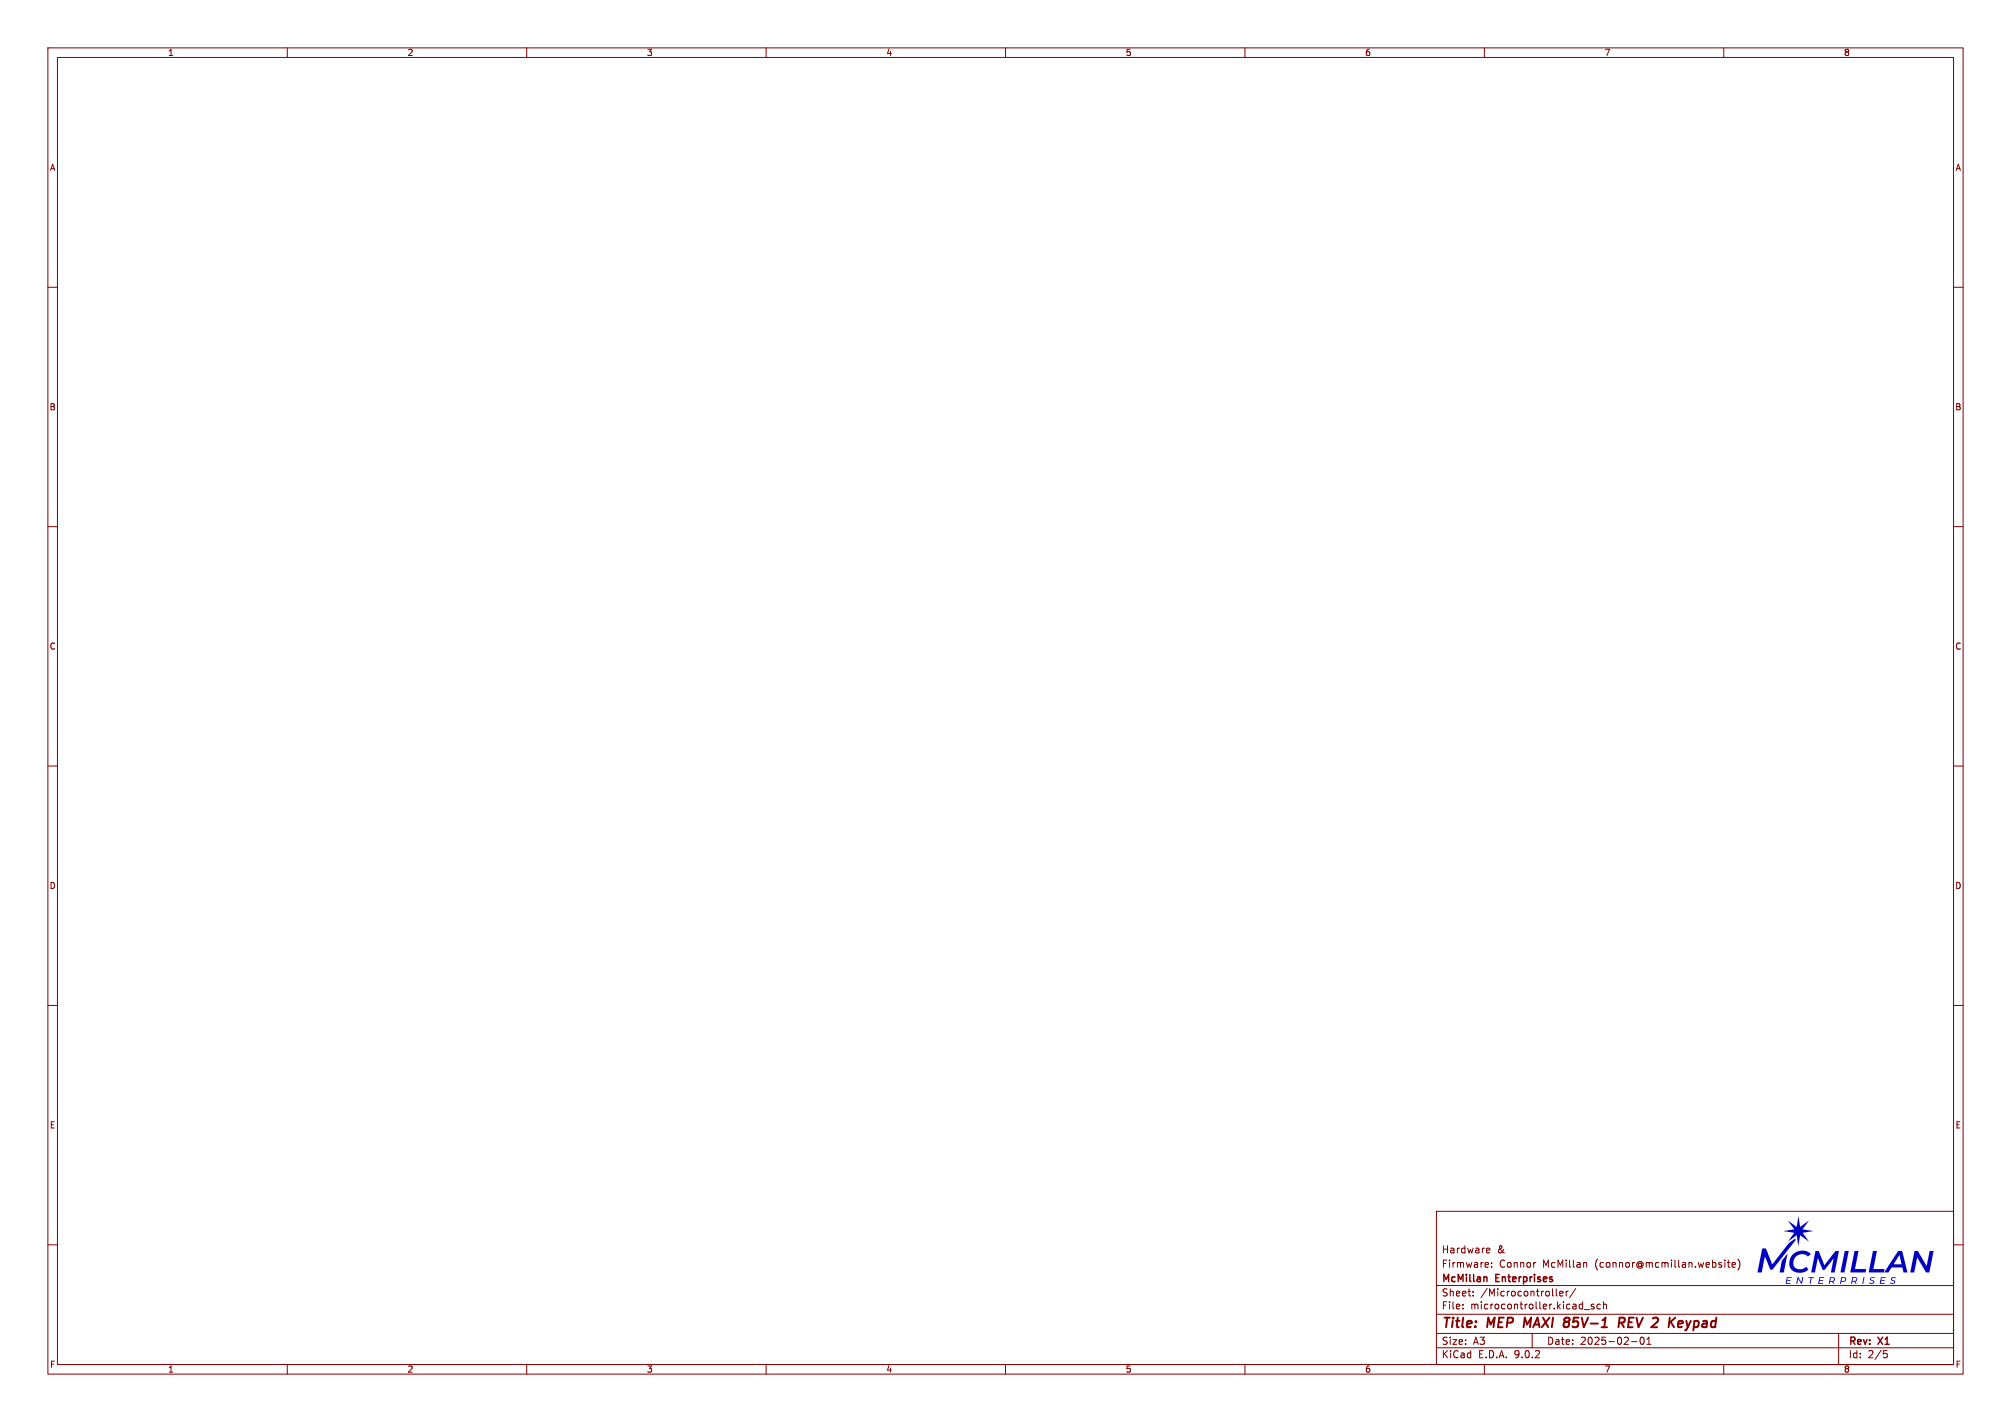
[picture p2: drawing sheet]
<svg xmlns="http://www.w3.org/2000/svg" width="420mm" height="297mm" viewBox="0 0 420 297" stroke-linecap="round" stroke-linejoin="round" font-family="sans-serif">
<g fill="none" stroke="#840000" stroke-width=".21">
<path d="M10 10h400v277h-400zM12 12h396v273h-396zM60 10v2M110 10v2M160 10v2M210 10v2M260 10v2M310 10v2M360 10v2M10 60h2M408 60h2M10 110h2"/>
<path d="M408 110h2M10 160h2M408 160h2M10 210h2M408 210h2M300 253h108v32h-108zM10 260h2M300 278.5h108M300 274.5h108M300 268.5h108M305.5 273.2v.2M305.5 272.5v.1"/>
<path d="M307.7 270.5v.2M307.7 269.8v.1M310.7 260.7l.4 .1 .1 .2-.8 .2M310.8 263.8l.1 .2-.7 .2M311.1 261.6l-.4 .1M311.5 264.5v.2M311.5 263.8v.1M320 278.5v3M320.6 263.7h.1M325 269.2v1.3l.2 .2M325.7 270.2l.7-.2v-.2l-.5-.1-.2 .2 .1 .7h.6M327.1 269.7v1"/>
<path d="M327.5 269.7l-.4 .3M329.1 269.1l-1.3 1.9M330.9 273.5h1.1M330.9 263.7l.5 .2v.8M332.9 272.5l-.4-.1-.2 .2 .1 .2 .5 .2v.3h-.6M334.2 272.5l-.4-.1-.3 .3 .2 .6h.5M334.9 272.5l.2-.1 .3 .1 .1 .9M334.9 271.9v1.5M342.7 279.4l.2-.1a.8 .8 0 0 1 .5 .7 .8 .8 0 0 1-.5 .8l-.2-.2-.2-.4zM343.9 279.7l.5-.4v1.5M360.2 263.2v.1M360.2 263.7v1"/>
<path d="M360.7 263.7h.6M360.9 263.2v1.3l.4 .2M361.7 264.2l.7-.2v-.2l-.5-.1-.2 .2 .1 .7h.6M362.9 263a1.72 1.72 0 0 1 0 2.3M384 278.5v6.5M408 260h2M60 285v2M110 285v2M160 285v2M210 285v2M260 285v2M300 281.5h108"/>
<path d="M310 285v2M340.7 280.2h1.2M343.9 280.8h.9M360 285v2M393.4 282.1h.7M393.5 282.7h.4l.3 .2-.2 .6-.5 .1"/>
</g>
<path d="M318.4 275.2l-.2 2M327 276.1h.4M327.1 275.2h.4M327.4 276.1l.2 .1M327.5 277l-.3 .2M327.6 276l-.2 .1M338.1 276.3h.8l.3-.2a.51 .51 0 0 0-.2-.9h-.7l-.3 2M338.6 276.3l.5 .9M350.8 275.9l.6 .1v.3l-.9 .2M351.3 277.1l-.6 .1" fill="none" stroke="#840000" stroke-width=".4"/>
<path d="M310.3 266.7l.2 .2v.8" fill="none" stroke="#840000" stroke-width=".3"/>
<g fill="#0000c2">
<path d="M373.3 261.8l-.8 4h-.9l.5-2.5z"/>
<path d="M372.7 260.7l-2.6 3.4z"/>
<path d="M373.4 254.9l1.8 1.4 .4-2.3 .3 2.3 1.9-1.4-1.3 1.9 2.2 .3-2.2 .4 1.3 1.8-1.9-1.3-.3 2.3-.4-2.3-1.8 1.3 1.3-1.8-2.2-.4 2.2-.3z"/>
<path d="M368 260.7h.8l1.3 3.4 3.5-4.5 1.4-.9v.3l-4.8 6.2h-.5l-1.1-2.8-.7 3.4h-.9z"/>
<path d="M373.2 266.7h1l-.1 .2h-.8v.4h.7l-.1 .2h-.7l-.1 .5h.9l-.1 .1h-1z"/>
<path d="M375.4 266.7h.2l.6 1.1 .2-1.1h.2l-.3 1.4h-.1l-.7-1-.2 1h-.2z"/>
<path d="M377.7 266.7h1.2l-.1 .2h-.4l-.3 1.2h-.2l.3-1.2h-.5z"/>
<path d="M374.4 262a2.63 2.63 0 0 1 3.8 0l-.6 .5-.5-.4-.7-.2a1.7 1.7 0 0 0-1.7 1.1 1.7 1.7 0 0 0 .5 2l1.1 .1 .9-.5 .5 .5a2.27 2.27 0 0 1-2.5 .7 2.27 2.27 0 0 1-1.5-2l.2-.9z"/>
<path d="M379.1 261.3h.7l1.2 3 2.3-3h.8l-.9 4.5h-.8l.6-3-2 2.5h-.3l-1.1-2.5-.6 3h-.8z"/>
<path d="M385.3 261.3h.8l-.9 4.5h-.8z"/>
<path d="M380 266.7h1l-.1 .2h-.8v.4h.7l-.1 .2h-.7l-.1 .5h.9l-.1 .1h-1z"/>
<path d="M382.2 266.7l.7 .1 .3 .1v.5l-.4 .3 .3 .4h-.2l-.3-.4h-.4l-.1 .4h-.2l.2-.6h.7l.2-.2-.1-.3-.5-.1-.1 .6h-.2z"/>
<path d="M384.6 266.7l.8 .1 .2 .5-.3 .4h-.7l-.1 .4h-.2l.1-.6h.7l.3-.2-.1-.3-.6-.1-.1 .6h-.2z"/>
<path d="M387.3 261.3h.9l-.8 3.8h2.3l-.1 .7h-3.2z"/>
<path d="M391.2 261.3h.8l-.8 3.8h2.4l-.2 .7h-3.1z"/>
<path d="M386.9 266.7l.6 .1 .3 .1v.5l-.3 .3 .2 .4h-.2l-.2-.4h-.4l-.1 .4h-.2l.1-.6h.7l.3-.2-.1-.3-.6-.1-.1 .6h-.2z"/>
<path d="M389.2 266.7h.2l-.3 1.4h-.2z"/>
<path d="M390.7 266.9l.4-.2 .5 .1-.1 .2-.5-.1-.3 .2 .1 .2 .6 .3v.3l-.2 .2h-.5l-.4-.1 .1-.2 .5 .2 .3-.2v-.2l-.6-.3z"/>
<path d="M396.4 261.3h.9l1.1 4.5h-.9l-.2-1.1h-2.3l-.6 1.1h-.9l1.1-1.7h2.5l-.4-2-1.2 2h-.9z"/>
<path d="M399.8 261.3h.7l1.9 3.1 .6-3.1h.8l-.9 4.5h-.7l-1.8-3.2-.6 3.2h-.9z"/>
<path d="M392.8 266.7h1v.2h-.8l-.1 .4h.7v.2h-.7l-.1 .5h.8v.1h-1z"/>
<path d="M395 266.9l.4-.2 .5 .1-.1 .2-.4-.1-.3 .2 .1 .2 .6 .3v.3l-.2 .2h-.5l-.4-.1 .1-.2 .5 .2 .3-.2-.1-.2-.6-.3z"/>
</g>
<g font-size="2.8" fill="#840000">
<text x="301" y="277.9">Title:</text>
<text x="310.6" y="277.9">MEP</text>
<text x="319.1" y="277.9">MAXI</text>
<text x="328.2" y="277.9">85V-1</text>
<text x="340.5" y="277.9">REV 2</text>
<text x="352.6" y="277.9">Keypad</text>
</g>
<g font-size="2.1" fill="#840000">
<text x="301" y="262">Hardware</text>
<text x="312.6" y="262">&amp;</text>
<text x="301" y="268.2">McMillan</text>
<text x="301" y="265">Firmware:</text>
<text x="312.4" y="268.2">Enterprises</text>
<text x="313.1" y="265">Connor</text>
<text x="322.2" y="265">McMillan</text>
<text x="333.2" y="265">(connor@mcmillan.website)</text>
<text x="301" y="273.7">File:</text>
<text x="301" y="271">Sheet:</text>
<text x="307.1" y="273.7">microcontroller.kicad_sch</text>
<text x="309.2" y="271">/Microcontroller/</text>
<text x="301" y="281.1">Size:</text>
<text x="307.6" y="281.1">A3</text>
<text x="323" y="281.1">Date:</text>
<text x="330" y="281.1">2025-02-01</text>
<text x="386" y="281.3">Rev:</text>
<text x="392.4" y="281.3">X1</text>
<text x="301" y="283.9">KiCad</text>
<text x="308.7" y="283.9">E.D.A.</text>
<text x="316.3" y="283.9">9.0.2</text>
<text x="386" y="283.9">Id:</text>
<text x="390.1" y="283.9">2/5</text>
</g>
<g font-size="1.8" fill="#840000">
<text x="35" y="11.9">1</text>
<text x="85" y="11.9">2</text>
<text x="135" y="11.9">3</text>
<text x="185" y="11.9">4</text>
<text x="235" y="11.9">5</text>
<text x="285" y="11.9">6</text>
<text x="335" y="11.9">7</text>
<text x="385" y="11.9">8</text>
<text x="10.3" y="35.9">A</text>
<text x="408.3" y="35.9">A</text>
<text x="10.3" y="85.9">B</text>
<text x="408.2" y="85.9">B</text>
<text x="10.3" y="135.9">C</text>
<text x="408.2" y="135.9">C</text>
<text x="10.3" y="185.9">D</text>
<text x="408.2" y="185.9">D</text>
<text x="10.3" y="235.9">E</text>
<text x="408.3" y="235.9">E</text>
<text x="10.3" y="285.9">F</text>
<text x="35" y="286.9">1</text>
<text x="85" y="286.9">2</text>
<text x="135" y="286.9">3</text>
<text x="185" y="286.9">4</text>
<text x="235" y="286.9">5</text>
<text x="285" y="286.9">6</text>
<text x="335" y="286.9">7</text>
<text x="385" y="286.9">8</text>
<text x="408.3" y="285.9">F</text>
</g>
</svg>
